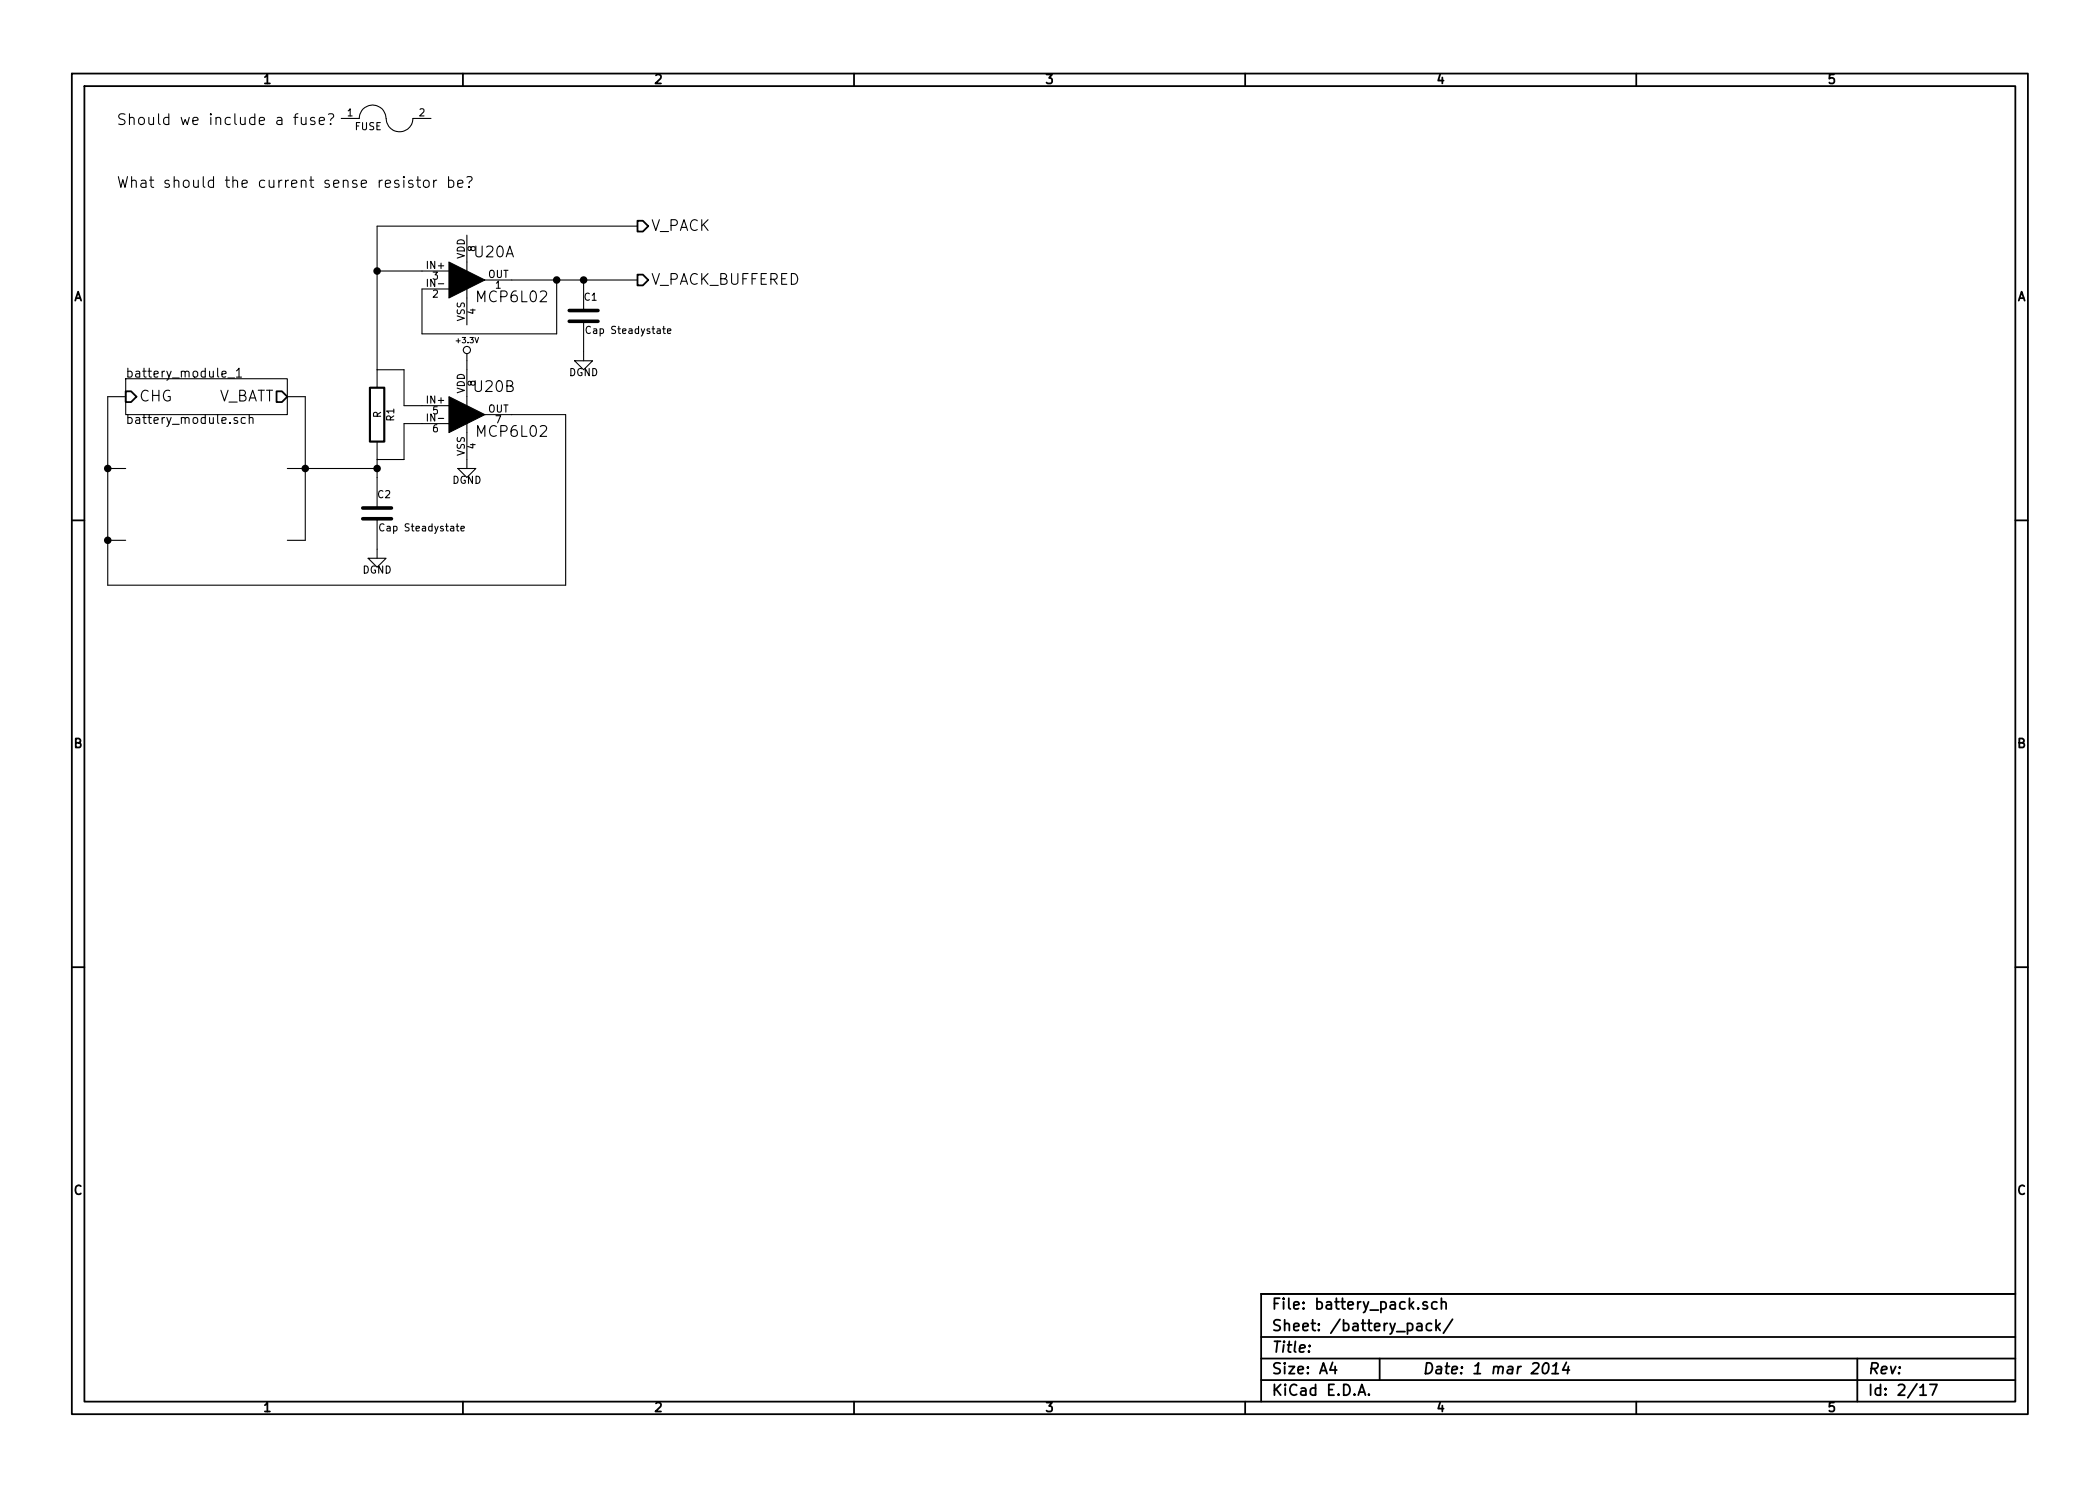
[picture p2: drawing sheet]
EESchema Schematic File Version 2
LIBS:power
LIBS:device
LIBS:transistors
LIBS:conn
LIBS:linear
LIBS:regul
LIBS:74xx
LIBS:cmos4000
LIBS:adc-dac
LIBS:memory
LIBS:xilinx
LIBS:special
LIBS:microcontrollers
LIBS:dsp
LIBS:microchip
LIBS:analog_switches
LIBS:motorola
LIBS:texas
LIBS:intel
LIBS:audio
LIBS:interface
LIBS:digital-audio
LIBS:philips
LIBS:display
LIBS:cypress
LIBS:siliconi
LIBS:opto
LIBS:atmel
LIBS:contrib
LIBS:valves
LIBS:bike_light
LIBS:bike_light-cache
EELAYER 27 0
EELAYER END
$Descr A4 11693 8268
encoding utf-8
Sheet 2 17
Title ""
Date "1 mar 2014"
Rev ""
Comp ""
Comment1 ""
Comment2 ""
Comment3 ""
Comment4 ""
$EndDescr
$Sheet
S 700  2100 900  200 
U 5281D330
F0 "battery_module_1" 50
F1 "battery_module.sch" 50
F2 "V_BATT" O R 1600 2200 60 
F3 "CHG" I L 700 2200 60 
$EndSheet
Text HLabel 3550 1250 2    60   Output ~ 0
V_PACK
Wire Wire Line
	1600 2200 1700 2200
Wire Wire Line
	1700 2200 1700 3000
Wire Wire Line
	1600 2600 2100 2600
Wire Wire Line
	1700 3000 1600 3000
Connection ~ 1700 2600
$Comp
L C C2
U 1 1
P 2100 2850
F 0 "C2" H 2100 2950 40  0000 L CNN
F 1 "Cap Steadystate" H 2106 2765 40  0000 L CNN
F 2 "~" H 2138 2700 30  0000 C CNN
F 3 "~" H 2100 2850 60  0000 C CNN
	1    2100 2850
	1    0    0    -1  
$EndComp
$Comp
L DGND #PWR02
U 1 1
P 2100 3100
F 0 "#PWR02" H 2100 3100 40  0001 C CNN
F 1 "DGND" H 2100 3030 40  0000 C CNN
F 2 "" H 2100 3100 60  0000 C CNN
F 3 "" H 2100 3100 60  0000 C CNN
	1    2100 3100
	1    0    0    -1  
$EndComp
Wire Wire Line
	2100 3050 2100 3100
Wire Wire Line
	2100 2550 2100 2650
$Comp
L R R1
U 1 1
P 2100 2300
F 0 "R1" V 2180 2300 40  0000 C CNN
F 1 "R" V 2107 2301 40  0000 C CNN
F 2 "~" V 2030 2300 30  0000 C CNN
F 3 "~" H 2100 2300 30  0000 C CNN
	1    2100 2300
	1    0    0    -1  
$EndComp
Connection ~ 2100 2600
Wire Wire Line
	2100 1250 2100 2050
Wire Wire Line
	2100 2050 2250 2050
Wire Wire Line
	2250 2050 2250 2250
Wire Wire Line
	2250 2250 2350 2250
Wire Wire Line
	2100 2550 2250 2550
Wire Wire Line
	2250 2550 2250 2350
Wire Wire Line
	2250 2350 2350 2350
$Comp
L FUSE #F1
U 1 1
P 2150 650
F 0 "#F1" H 2250 700 40  0001 C CNN
F 1 "FUSE" H 2050 600 40  0000 C CNN
F 2 "~" H 2150 650 60  0000 C CNN
F 3 "~" H 2150 650 60  0000 C CNN
	1    2150 650 
	1    0    0    -1  
$EndComp
$Comp
L MCP6L02 U20
U 2 1
P 2600 2300
F 0 "U20" H 2750 2450 60  0000 C CNN
F 1 "MCP6L02" H 2850 2200 60  0000 C CNN
F 2 "" H 2600 2300 60  0000 C CNN
F 3 "" H 2600 2300 60  0000 C CNN
	2    2600 2300
	1    0    0    -1  
$EndComp
$Comp
L DGND #PWR03
U 1 1
P 2600 2600
F 0 "#PWR03" H 2600 2600 40  0001 C CNN
F 1 "DGND" H 2600 2530 40  0000 C CNN
F 2 "" H 2600 2600 60  0000 C CNN
F 3 "" H 2600 2600 60  0000 C CNN
	1    2600 2600
	1    0    0    -1  
$EndComp
Wire Wire Line
	2600 2550 2600 2600
$Comp
L +3.3V #PWR04
U 1 1
P 2600 2000
F 0 "#PWR04" H 2600 1960 30  0001 C CNN
F 1 "+3.3V" H 2600 2110 30  0000 C CNN
F 2 "" H 2600 2000 60  0000 C CNN
F 3 "" H 2600 2000 60  0000 C CNN
	1    2600 2000
	1    0    0    -1  
$EndComp
Wire Wire Line
	2600 2000 2600 2050
Wire Wire Line
	700  2200 600  2200
Wire Wire Line
	600  2200 600  3250
Wire Wire Line
	600  3000 700  3000
Connection ~ 600  2600
Wire Wire Line
	600  3250 3150 3250
Wire Wire Line
	3150 3250 3150 2300
Wire Wire Line
	3150 2300 2850 2300
Connection ~ 600  3000
Text HLabel 3550 1550 2    60   Output ~ 0
V_PACK_BUFFERED
$Comp
L MCP6L02 U20
U 1 1
P 2600 1550
F 0 "U20" H 2750 1700 60  0000 C CNN
F 1 "MCP6L02" H 2850 1450 60  0000 C CNN
F 2 "" H 2600 1550 60  0000 C CNN
F 3 "" H 2600 1550 60  0000 C CNN
	1    2600 1550
	1    0    0    -1  
$EndComp
Wire Wire Line
	2350 1600 2350 1850
Wire Wire Line
	2350 1850 3100 1850
Wire Wire Line
	3100 1850 3100 1550
Wire Wire Line
	2850 1550 3550 1550
Wire Wire Line
	2100 1500 2350 1500
Connection ~ 3100 1550
Wire Wire Line
	2100 1250 3550 1250
Connection ~ 2100 1500
$Comp
L C C1
U 1 1
P 3250 1750
F 0 "C1" H 3250 1850 40  0000 L CNN
F 1 "Cap Steadystate" H 3256 1665 40  0000 L CNN
F 2 "~" H 3288 1600 30  0000 C CNN
F 3 "~" H 3250 1750 60  0000 C CNN
	1    3250 1750
	1    0    0    -1  
$EndComp
$Comp
L DGND #PWR05
U 1 1
P 3250 2000
F 0 "#PWR05" H 3250 2000 40  0001 C CNN
F 1 "DGND" H 3250 1930 40  0000 C CNN
F 2 "" H 3250 2000 60  0000 C CNN
F 3 "" H 3250 2000 60  0000 C CNN
	1    3250 2000
	1    0    0    -1  
$EndComp
Wire Wire Line
	3250 1950 3250 2000
Text Notes 650  700  0    60   ~ 0
Should we include a fuse?
Text Notes 650  1050 0    60   ~ 0
What should the current sense resistor be?
Connection ~ 3250 1550
Wire Wire Line
	600  2600 700  2600
$EndSCHEMATC
